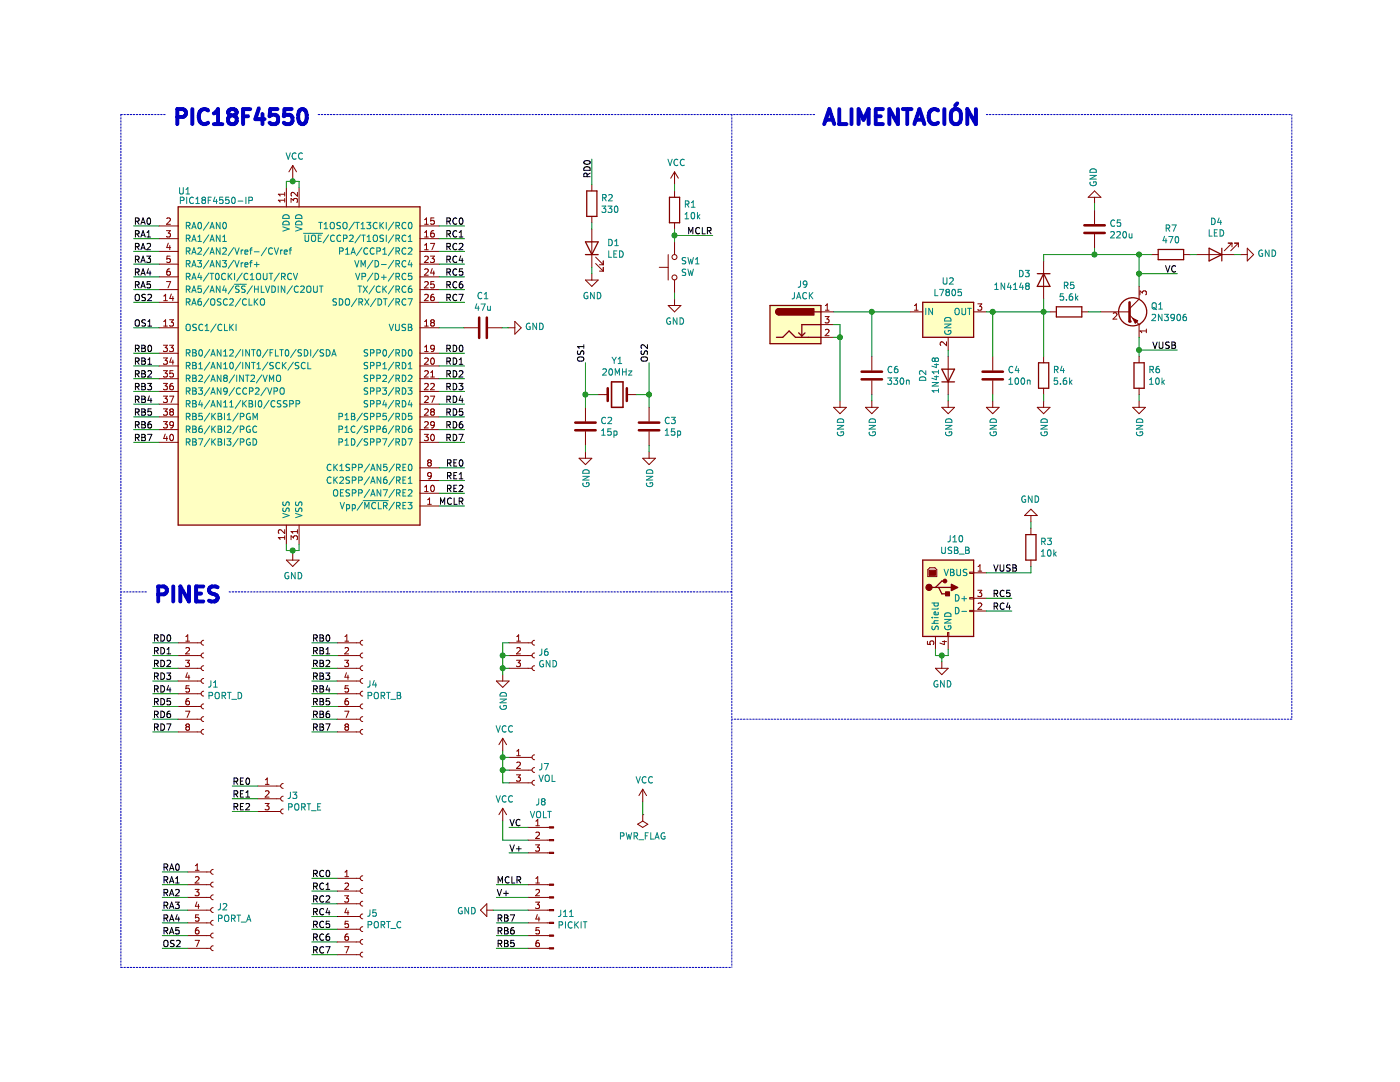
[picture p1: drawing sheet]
EESchema Schematic File Version 4
EELAYER 30 0
EELAYER END
$Descr USLetter 11000 8500
encoding utf-8
Sheet 1 1
Title "PIC 18F4550"
Date "2021-03-28"
Rev ""
Comp "CRCL"
Comment1 "Programador para el PIC 18F4550"
Comment2 ""
Comment3 ""
Comment4 ""
$EndDescr
Text Label 3650 3975 2    50   ~ 0
MCLR
Text Label 3650 3875 2    50   ~ 0
RE2
Text Label 3650 3775 2    50   ~ 0
RE1
Text Label 3650 3675 2    50   ~ 0
RE0
Text Label 3650 3475 2    50   ~ 0
RD7
Text Label 3650 3375 2    50   ~ 0
RD6
Text Label 3650 3275 2    50   ~ 0
RD5
Text Label 3650 3175 2    50   ~ 0
RD4
Text Label 3650 3075 2    50   ~ 0
RD3
Text Label 3650 2975 2    50   ~ 0
RD2
Text Label 3650 2875 2    50   ~ 0
RD1
Text Label 3650 2775 2    50   ~ 0
RD0
Text Label 3650 2375 2    50   ~ 0
RC7
Text Label 3650 2275 2    50   ~ 0
RC6
Text Label 3650 2175 2    50   ~ 0
RC5
Text Label 3650 2075 2    50   ~ 0
RC4
Text Label 3650 1975 2    50   ~ 0
RC2
Text Label 3650 1875 2    50   ~ 0
RC1
Text Label 3650 1775 2    50   ~ 0
RC0
Wire Wire Line
	3450 3975 3650 3975
Wire Wire Line
	3450 3875 3650 3875
Wire Wire Line
	3450 3775 3650 3775
Wire Wire Line
	3450 3675 3650 3675
Wire Wire Line
	3450 3475 3650 3475
Wire Wire Line
	3450 3375 3650 3375
Wire Wire Line
	3450 3175 3650 3175
Wire Wire Line
	3450 3275 3650 3275
Wire Wire Line
	3450 3075 3650 3075
Wire Wire Line
	3450 2975 3650 2975
Wire Wire Line
	3450 2875 3650 2875
Wire Wire Line
	3450 2775 3650 2775
Wire Wire Line
	3450 1875 3650 1875
Wire Wire Line
	3450 1975 3650 1975
Wire Wire Line
	3450 2075 3650 2075
Wire Wire Line
	3450 2175 3650 2175
Wire Wire Line
	3450 2275 3650 2275
Wire Wire Line
	3450 2375 3650 2375
Wire Wire Line
	3450 1775 3650 1775
$Comp
L MCU_Microchip_PIC18:PIC18F4550-IP U1
U 1 1
P 2350 2875
F 0 "U1" H 1450 4250 50  0000 C CNN
F 1 "PIC18F4550-IP" H 1700 4175 50  0000 C CNN
F 2 "Package_DIP:DIP-40_W15.24mm" H 2350 3075 50  0001 C CIN
F 3 "http://ww1.microchip.com/downloads/en/DeviceDoc/39760d.pdf" H 2350 2625 50  0001 C CNN
	1    2350 2875
	1    0    0    -1  
$EndComp
Wire Wire Line
	1050 1875 1250 1875
Text Label 1050 1875 0    50   ~ 0
RA1
Wire Wire Line
	1050 1775 1250 1775
Text Label 1050 1775 0    50   ~ 0
RA0
Wire Wire Line
	1050 2075 1250 2075
Text Label 1050 2075 0    50   ~ 0
RA3
Wire Wire Line
	1050 1975 1250 1975
Text Label 1050 1975 0    50   ~ 0
RA2
Wire Wire Line
	1050 2275 1250 2275
Text Label 1050 2275 0    50   ~ 0
RA5
Wire Wire Line
	1050 2175 1250 2175
Text Label 1050 2175 0    50   ~ 0
RA4
Wire Wire Line
	1050 2375 1250 2375
Text Label 1050 2375 0    50   ~ 0
OS2
Wire Wire Line
	1050 2575 1250 2575
Text Label 1050 2575 0    50   ~ 0
OS1
Wire Wire Line
	1050 2875 1250 2875
Text Label 1050 2875 0    50   ~ 0
RB1
Wire Wire Line
	1050 2775 1250 2775
Text Label 1050 2775 0    50   ~ 0
RB0
Wire Wire Line
	1050 3075 1250 3075
Text Label 1050 3075 0    50   ~ 0
RB3
Wire Wire Line
	1050 2975 1250 2975
Text Label 1050 2975 0    50   ~ 0
RB2
Wire Wire Line
	1050 3275 1250 3275
Text Label 1050 3275 0    50   ~ 0
RB5
Wire Wire Line
	1050 3175 1250 3175
Text Label 1050 3175 0    50   ~ 0
RB4
Wire Wire Line
	1050 3375 1250 3375
Text Label 1050 3375 0    50   ~ 0
RB6
Wire Wire Line
	1050 3475 1250 3475
Text Label 1050 3475 0    50   ~ 0
RB7
Wire Wire Line
	2250 1475 2250 1425
Wire Wire Line
	2250 1425 2300 1425
Wire Wire Line
	2350 1425 2350 1475
Wire Wire Line
	2250 4275 2250 4325
Wire Wire Line
	2250 4325 2300 4325
Wire Wire Line
	2350 4325 2350 4275
$Comp
L power:VCC #PWR0101
U 1 1
P 2300 1400
F 0 "#PWR0101" H 2300 1250 50  0001 C CNN
F 1 "VCC" H 2315 1573 50  0000 C CNN
F 2 "" H 2300 1400 50  0001 C CNN
F 3 "" H 2300 1400 50  0001 C CNN
	1    2300 1400
	1    0    0    -1  
$EndComp
$Comp
L power:GND #PWR0102
U 1 1
P 2300 4350
F 0 "#PWR0102" H 2300 4100 50  0001 C CNN
F 1 "GND" H 2305 4177 50  0000 C CNN
F 2 "" H 2300 4350 50  0001 C CNN
F 3 "" H 2300 4350 50  0001 C CNN
	1    2300 4350
	1    0    0    -1  
$EndComp
Wire Wire Line
	2300 4350 2300 4325
Connection ~ 2300 4325
Wire Wire Line
	2300 4325 2350 4325
Wire Wire Line
	2300 1400 2300 1425
Connection ~ 2300 1425
Wire Wire Line
	2300 1425 2350 1425
$Comp
L Connector:Conn_01x08_Female J1
U 1 1
P 1600 5350
F 0 "J1" H 1628 5326 50  0000 L CNN
F 1 "PORT_D" H 1628 5235 50  0000 L CNN
F 2 "Connector_PinSocket_2.54mm:PinSocket_1x08_P2.54mm_Vertical" H 1600 5350 50  0001 C CNN
F 3 "~" H 1600 5350 50  0001 C CNN
	1    1600 5350
	1    0    0    -1  
$EndComp
$Comp
L Connector:Conn_01x07_Female J2
U 1 1
P 1675 7150
F 0 "J2" H 1703 7176 50  0000 L CNN
F 1 "PORT_A" H 1703 7085 50  0000 L CNN
F 2 "Connector_PinSocket_2.54mm:PinSocket_1x07_P2.54mm_Vertical" H 1675 7150 50  0001 C CNN
F 3 "~" H 1675 7150 50  0001 C CNN
	1    1675 7150
	1    0    0    -1  
$EndComp
$Comp
L Connector:Conn_01x08_Female J4
U 1 1
P 2850 5350
F 0 "J4" H 2878 5326 50  0000 L CNN
F 1 "PORT_B" H 2878 5235 50  0000 L CNN
F 2 "Connector_PinSocket_2.54mm:PinSocket_1x08_P2.54mm_Vertical" H 2850 5350 50  0001 C CNN
F 3 "~" H 2850 5350 50  0001 C CNN
	1    2850 5350
	1    0    0    -1  
$EndComp
$Comp
L Connector:Conn_01x03_Female J3
U 1 1
P 2225 6275
F 0 "J3" H 2253 6301 50  0000 L CNN
F 1 "PORT_E" H 2253 6210 50  0000 L CNN
F 2 "Connector_PinSocket_2.54mm:PinSocket_1x03_P2.54mm_Vertical" H 2225 6275 50  0001 C CNN
F 3 "~" H 2225 6275 50  0001 C CNN
	1    2225 6275
	1    0    0    -1  
$EndComp
Text Label 1200 5750 0    50   ~ 0
RD7
Text Label 1200 5650 0    50   ~ 0
RD6
Text Label 1200 5550 0    50   ~ 0
RD5
Text Label 1200 5450 0    50   ~ 0
RD4
Text Label 1200 5350 0    50   ~ 0
RD3
Text Label 1200 5250 0    50   ~ 0
RD2
Text Label 1200 5150 0    50   ~ 0
RD1
Wire Wire Line
	1400 5750 1200 5750
Wire Wire Line
	1400 5650 1200 5650
Wire Wire Line
	1400 5450 1200 5450
Wire Wire Line
	1400 5550 1200 5550
Wire Wire Line
	1400 5350 1200 5350
Wire Wire Line
	1400 5250 1200 5250
Wire Wire Line
	1400 5150 1200 5150
Wire Wire Line
	1400 5050 1200 5050
Text Label 1200 5050 0    50   ~ 0
RD0
Wire Wire Line
	2450 5150 2650 5150
Text Label 2450 5150 0    50   ~ 0
RB1
Wire Wire Line
	2450 5050 2650 5050
Text Label 2450 5050 0    50   ~ 0
RB0
Wire Wire Line
	2450 5350 2650 5350
Text Label 2450 5350 0    50   ~ 0
RB3
Wire Wire Line
	2450 5250 2650 5250
Text Label 2450 5250 0    50   ~ 0
RB2
Wire Wire Line
	2450 5550 2650 5550
Text Label 2450 5550 0    50   ~ 0
RB5
Wire Wire Line
	2450 5450 2650 5450
Text Label 2450 5450 0    50   ~ 0
RB4
Wire Wire Line
	2450 5650 2650 5650
Text Label 2450 5650 0    50   ~ 0
RB6
Wire Wire Line
	2450 5750 2650 5750
Text Label 2450 5750 0    50   ~ 0
RB7
Text Label 1825 6375 0    50   ~ 0
RE2
Text Label 1825 6275 0    50   ~ 0
RE1
Text Label 1825 6175 0    50   ~ 0
RE0
Wire Wire Line
	2025 6375 1825 6375
Wire Wire Line
	2025 6275 1825 6275
Wire Wire Line
	2025 6175 1825 6175
Wire Wire Line
	2650 6900 2450 6900
Wire Wire Line
	2650 7500 2450 7500
Wire Wire Line
	2650 7400 2450 7400
Wire Wire Line
	2650 7300 2450 7300
Wire Wire Line
	2650 7200 2450 7200
Wire Wire Line
	2650 7100 2450 7100
Wire Wire Line
	2650 7000 2450 7000
Text Label 2450 6900 0    50   ~ 0
RC0
Text Label 2450 7000 0    50   ~ 0
RC1
Text Label 2450 7100 0    50   ~ 0
RC2
Text Label 2450 7200 0    50   ~ 0
RC4
Text Label 2450 7300 0    50   ~ 0
RC5
Text Label 2450 7400 0    50   ~ 0
RC6
Text Label 2450 7500 0    50   ~ 0
RC7
$Comp
L Connector:Conn_01x07_Female J5
U 1 1
P 2850 7200
F 0 "J5" H 2878 7226 50  0000 L CNN
F 1 "PORT_C" H 2878 7135 50  0000 L CNN
F 2 "Connector_PinSocket_2.54mm:PinSocket_1x07_P2.54mm_Vertical" H 2850 7200 50  0001 C CNN
F 3 "~" H 2850 7200 50  0001 C CNN
	1    2850 7200
	1    0    0    -1  
$EndComp
Wire Wire Line
	1275 6950 1475 6950
Text Label 1275 6950 0    50   ~ 0
RA1
Wire Wire Line
	1275 6850 1475 6850
Text Label 1275 6850 0    50   ~ 0
RA0
Wire Wire Line
	1275 7150 1475 7150
Text Label 1275 7150 0    50   ~ 0
RA3
Wire Wire Line
	1275 7050 1475 7050
Text Label 1275 7050 0    50   ~ 0
RA2
Wire Wire Line
	1275 7350 1475 7350
Text Label 1275 7350 0    50   ~ 0
RA5
Wire Wire Line
	1275 7250 1475 7250
Text Label 1275 7250 0    50   ~ 0
RA4
Wire Wire Line
	1275 7450 1475 7450
Text Label 1275 7450 0    50   ~ 0
OS2
$Comp
L Device:R R1
U 1 1
P 5300 1650
F 0 "R1" H 5370 1696 50  0000 L CNN
F 1 "10k" H 5370 1605 50  0000 L CNN
F 2 "Resistor_THT:R_Axial_DIN0207_L6.3mm_D2.5mm_P7.62mm_Horizontal" V 5230 1650 50  0001 C CNN
F 3 "~" H 5300 1650 50  0001 C CNN
	1    5300 1650
	1    0    0    -1  
$EndComp
$Comp
L Device:Crystal Y1
U 1 1
P 4850 3100
F 0 "Y1" H 4850 3368 50  0000 C CNN
F 1 "20MHz" H 4850 3277 50  0000 C CNN
F 2 "Crystal:Crystal_HC50_Vertical" H 4850 3100 50  0001 C CNN
F 3 "~" H 4850 3100 50  0001 C CNN
	1    4850 3100
	1    0    0    -1  
$EndComp
$Comp
L Connector:USB_B J10
U 1 1
P 7450 4700
F 0 "J10" H 7507 5167 50  0000 C CNN
F 1 "USB_B" H 7507 5076 50  0000 C CNN
F 2 "Connector_USB:USB_B_OST_USB-B1HSxx_Horizontal" H 7600 4650 50  0001 C CNN
F 3 " ~" H 7600 4650 50  0001 C CNN
	1    7450 4700
	1    0    0    -1  
$EndComp
$Comp
L Transistor_BJT:2N3906 Q1
U 1 1
P 8850 2450
F 0 "Q1" H 9040 2496 50  0000 L CNN
F 1 "2N3906" H 9040 2405 50  0000 L CNN
F 2 "Package_TO_SOT_THT:TO-92_Inline" H 9050 2375 50  0001 L CIN
F 3 "https://www.onsemi.com/pub/Collateral/2N3906-D.PDF" H 8850 2450 50  0001 L CNN
	1    8850 2450
	1    0    0    -1  
$EndComp
$Comp
L Regulator_Linear:L7805 U2
U 1 1
P 7450 2450
F 0 "U2" H 7450 2692 50  0000 C CNN
F 1 "L7805" H 7450 2601 50  0000 C CNN
F 2 "Package_TO_SOT_THT:TO-220-3_Vertical" H 7475 2300 50  0001 L CIN
F 3 "http://www.st.com/content/ccc/resource/technical/document/datasheet/41/4f/b3/b0/12/d4/47/88/CD00000444.pdf/files/CD00000444.pdf/jcr:content/translations/en.CD00000444.pdf" H 7450 2400 50  0001 C CNN
	1    7450 2450
	1    0    0    -1  
$EndComp
$Comp
L Device:LED D1
U 1 1
P 4650 1950
F 0 "D1" V 4689 1832 50  0000 R CNN
F 1 "LED" V 4598 1832 50  0000 R CNN
F 2 "LED_THT:LED_D5.0mm" H 4650 1950 50  0001 C CNN
F 3 "~" H 4650 1950 50  0001 C CNN
	1    4650 1950
	0    -1   -1   0   
$EndComp
$Comp
L Diode:1N4148 D2
U 1 1
P 7450 2950
F 0 "D2" H 7500 3150 50  0000 R CNN
F 1 "1N4148" H 7600 3050 50  0000 R CNN
F 2 "Diode_THT:D_DO-35_SOD27_P7.62mm_Horizontal" H 7450 2775 50  0001 C CNN
F 3 "https://assets.nexperia.com/documents/data-sheet/1N4148_1N4448.pdf" H 7450 2950 50  0001 C CNN
	1    7450 2950
	0    -1   -1   0   
$EndComp
$Comp
L Switch:SW_Push SW1
U 1 1
P 5300 2100
F 0 "SW1" V 5346 2052 50  0000 R CNN
F 1 "SW" V 5255 2052 50  0000 R CNN
F 2 "Button_Switch_THT:SW_PUSH_6mm" H 5300 2300 50  0001 C CNN
F 3 "~" H 5300 2300 50  0001 C CNN
	1    5300 2100
	0    -1   -1   0   
$EndComp
Text Label 5600 1850 2    50   ~ 0
MCLR
$Comp
L power:GND #PWR0103
U 1 1
P 5300 2350
F 0 "#PWR0103" H 5300 2100 50  0001 C CNN
F 1 "GND" H 5305 2177 50  0000 C CNN
F 2 "" H 5300 2350 50  0001 C CNN
F 3 "" H 5300 2350 50  0001 C CNN
	1    5300 2350
	1    0    0    -1  
$EndComp
$Comp
L Device:C C1
U 1 1
P 3795 2575
F 0 "C1" V 3543 2575 50  0000 C CNN
F 1 "47u" V 3634 2575 50  0000 C CNN
F 2 "Capacitor_THT:CP_Radial_D6.3mm_P2.50mm" H 3833 2425 50  0001 C CNN
F 3 "~" H 3795 2575 50  0001 C CNN
	1    3795 2575
	0    1    1    0   
$EndComp
$Comp
L power:GND #PWR0104
U 1 1
P 3995 2575
F 0 "#PWR0104" H 3995 2325 50  0001 C CNN
F 1 "GND" V 4000 2447 50  0000 R CNN
F 2 "" H 3995 2575 50  0001 C CNN
F 3 "" H 3995 2575 50  0001 C CNN
	1    3995 2575
	0    -1   -1   0   
$EndComp
Wire Wire Line
	3995 2575 3945 2575
$Comp
L Device:C C2
U 1 1
P 4600 3350
F 0 "C2" H 4715 3396 50  0000 L CNN
F 1 "15p" H 4715 3305 50  0000 L CNN
F 2 "Capacitor_THT:C_Disc_D3.8mm_W2.6mm_P2.50mm" H 4638 3200 50  0001 C CNN
F 3 "~" H 4600 3350 50  0001 C CNN
	1    4600 3350
	1    0    0    -1  
$EndComp
$Comp
L Device:C C3
U 1 1
P 5100 3350
F 0 "C3" H 5215 3396 50  0000 L CNN
F 1 "15p" H 5215 3305 50  0000 L CNN
F 2 "Capacitor_THT:C_Disc_D3.8mm_W2.6mm_P2.50mm" H 5138 3200 50  0001 C CNN
F 3 "~" H 5100 3350 50  0001 C CNN
	1    5100 3350
	1    0    0    -1  
$EndComp
Wire Wire Line
	5300 1900 5300 1850
Wire Wire Line
	5300 2300 5300 2350
Wire Wire Line
	5600 1850 5300 1850
Connection ~ 5300 1850
Wire Wire Line
	5300 1850 5300 1800
$Comp
L Device:R R2
U 1 1
P 4650 1600
F 0 "R2" H 4720 1646 50  0000 L CNN
F 1 "330" H 4720 1555 50  0000 L CNN
F 2 "Resistor_THT:R_Axial_DIN0207_L6.3mm_D2.5mm_P7.62mm_Horizontal" V 4580 1600 50  0001 C CNN
F 3 "~" H 4650 1600 50  0001 C CNN
	1    4650 1600
	1    0    0    -1  
$EndComp
$Comp
L power:GND #PWR0105
U 1 1
P 4650 2150
F 0 "#PWR0105" H 4650 1900 50  0001 C CNN
F 1 "GND" H 4655 1977 50  0000 C CNN
F 2 "" H 4650 2150 50  0001 C CNN
F 3 "" H 4650 2150 50  0001 C CNN
	1    4650 2150
	1    0    0    -1  
$EndComp
Wire Wire Line
	4650 2100 4650 2150
Wire Wire Line
	4650 1750 4650 1800
Wire Wire Line
	7350 5100 7350 5150
Wire Wire Line
	7350 5150 7400 5150
Wire Wire Line
	7450 5150 7450 5100
$Comp
L power:GND #PWR0106
U 1 1
P 7400 5200
F 0 "#PWR0106" H 7400 4950 50  0001 C CNN
F 1 "GND" H 7405 5027 50  0000 C CNN
F 2 "" H 7400 5200 50  0001 C CNN
F 3 "" H 7400 5200 50  0001 C CNN
	1    7400 5200
	1    0    0    -1  
$EndComp
Wire Wire Line
	7400 5200 7400 5150
Connection ~ 7400 5150
Wire Wire Line
	7400 5150 7450 5150
Text Label 7950 4700 2    50   ~ 0
RC5
Text Label 7950 4800 2    50   ~ 0
RC4
Wire Wire Line
	7750 4700 7950 4700
Wire Wire Line
	7750 4800 7950 4800
$Comp
L Device:R R3
U 1 1
P 8100 4300
F 0 "R3" H 8170 4346 50  0000 L CNN
F 1 "10k" H 8170 4255 50  0000 L CNN
F 2 "Resistor_THT:R_Axial_DIN0207_L6.3mm_D2.5mm_P7.62mm_Horizontal" V 8030 4300 50  0001 C CNN
F 3 "~" H 8100 4300 50  0001 C CNN
	1    8100 4300
	1    0    0    -1  
$EndComp
$Comp
L power:GND #PWR0107
U 1 1
P 8100 4100
F 0 "#PWR0107" H 8100 3850 50  0001 C CNN
F 1 "GND" H 8105 3927 50  0000 C CNN
F 2 "" H 8100 4100 50  0001 C CNN
F 3 "" H 8100 4100 50  0001 C CNN
	1    8100 4100
	-1   0    0    1   
$EndComp
Wire Wire Line
	8100 4100 8100 4150
Text Label 3900 6950 0    50   ~ 0
MCLR
Wire Wire Line
	3900 6950 4150 6950
Wire Wire Line
	4150 7050 3900 7050
$Comp
L power:GND #PWR0108
U 1 1
P 3875 7150
F 0 "#PWR0108" H 3875 6900 50  0001 C CNN
F 1 "GND" V 3880 7022 50  0000 R CNN
F 2 "" H 3875 7150 50  0001 C CNN
F 3 "" H 3875 7150 50  0001 C CNN
	1    3875 7150
	0    1    1    0   
$EndComp
Wire Wire Line
	3875 7150 4150 7150
$Comp
L power:GND #PWR0109
U 1 1
P 4600 3550
F 0 "#PWR0109" H 4600 3300 50  0001 C CNN
F 1 "GND" V 4605 3422 50  0000 R CNN
F 2 "" H 4600 3550 50  0001 C CNN
F 3 "" H 4600 3550 50  0001 C CNN
	1    4600 3550
	1    0    0    -1  
$EndComp
$Comp
L power:GND #PWR0110
U 1 1
P 5100 3550
F 0 "#PWR0110" H 5100 3300 50  0001 C CNN
F 1 "GND" V 5105 3422 50  0000 R CNN
F 2 "" H 5100 3550 50  0001 C CNN
F 3 "" H 5100 3550 50  0001 C CNN
	1    5100 3550
	1    0    0    -1  
$EndComp
Wire Wire Line
	4600 3500 4600 3550
Wire Wire Line
	5100 3500 5100 3550
Wire Wire Line
	4600 3200 4600 3100
Wire Wire Line
	4600 3100 4700 3100
Wire Wire Line
	5000 3100 5100 3100
Wire Wire Line
	5100 3100 5100 3200
Text Label 4600 2850 1    50   ~ 0
OS1
Text Label 5100 2850 1    50   ~ 0
OS2
Wire Wire Line
	4600 2850 4600 3100
Connection ~ 4600 3100
Wire Wire Line
	5100 2850 5100 3100
Connection ~ 5100 3100
Wire Wire Line
	3450 2575 3645 2575
$Comp
L power:GND #PWR0111
U 1 1
P 7450 3150
F 0 "#PWR0111" H 7450 2900 50  0001 C CNN
F 1 "GND" V 7455 3022 50  0000 R CNN
F 2 "" H 7450 3150 50  0001 C CNN
F 3 "" H 7450 3150 50  0001 C CNN
	1    7450 3150
	1    0    0    -1  
$EndComp
$Comp
L Device:C C4
U 1 1
P 7800 2950
F 0 "C4" H 7915 2996 50  0000 L CNN
F 1 "100n" H 7915 2905 50  0000 L CNN
F 2 "Capacitor_THT:C_Disc_D3.8mm_W2.6mm_P2.50mm" H 7838 2800 50  0001 C CNN
F 3 "~" H 7800 2950 50  0001 C CNN
	1    7800 2950
	1    0    0    -1  
$EndComp
$Comp
L Device:R R4
U 1 1
P 8200 2950
F 0 "R4" H 8270 2996 50  0000 L CNN
F 1 "5.6k" H 8270 2905 50  0000 L CNN
F 2 "Resistor_THT:R_Axial_DIN0207_L6.3mm_D2.5mm_P7.62mm_Horizontal" V 8130 2950 50  0001 C CNN
F 3 "~" H 8200 2950 50  0001 C CNN
	1    8200 2950
	1    0    0    -1  
$EndComp
$Comp
L Device:R R5
U 1 1
P 8400 2450
F 0 "R5" V 8193 2450 50  0000 C CNN
F 1 "5.6k" V 8284 2450 50  0000 C CNN
F 2 "Resistor_THT:R_Axial_DIN0207_L6.3mm_D2.5mm_P7.62mm_Horizontal" V 8330 2450 50  0001 C CNN
F 3 "~" H 8400 2450 50  0001 C CNN
	1    8400 2450
	0    1    1    0   
$EndComp
$Comp
L Device:R R6
U 1 1
P 8950 2950
F 0 "R6" H 9020 2996 50  0000 L CNN
F 1 "10k" H 9020 2905 50  0000 L CNN
F 2 "Resistor_THT:R_Axial_DIN0207_L6.3mm_D2.5mm_P7.62mm_Horizontal" V 8880 2950 50  0001 C CNN
F 3 "~" H 8950 2950 50  0001 C CNN
	1    8950 2950
	1    0    0    -1  
$EndComp
$Comp
L power:GND #PWR0112
U 1 1
P 8200 3150
F 0 "#PWR0112" H 8200 2900 50  0001 C CNN
F 1 "GND" V 8205 3022 50  0000 R CNN
F 2 "" H 8200 3150 50  0001 C CNN
F 3 "" H 8200 3150 50  0001 C CNN
	1    8200 3150
	1    0    0    -1  
$EndComp
Wire Wire Line
	7450 2750 7450 2800
Wire Wire Line
	7450 3100 7450 3150
$Comp
L power:GND #PWR0113
U 1 1
P 7800 3150
F 0 "#PWR0113" H 7800 2900 50  0001 C CNN
F 1 "GND" V 7805 3022 50  0000 R CNN
F 2 "" H 7800 3150 50  0001 C CNN
F 3 "" H 7800 3150 50  0001 C CNN
	1    7800 3150
	1    0    0    -1  
$EndComp
Wire Wire Line
	7750 2450 7800 2450
Wire Wire Line
	7800 2450 7800 2800
Wire Wire Line
	7800 3100 7800 3150
$Comp
L Diode:1N4148 D3
U 1 1
P 8200 2200
F 0 "D3" V 8150 2100 50  0000 R CNN
F 1 "1N4148" V 8250 2100 50  0000 R CNN
F 2 "Diode_THT:D_DO-35_SOD27_P7.62mm_Horizontal" H 8200 2025 50  0001 C CNN
F 3 "https://assets.nexperia.com/documents/data-sheet/1N4148_1N4448.pdf" H 8200 2200 50  0001 C CNN
	1    8200 2200
	0    1    1    0   
$EndComp
Wire Wire Line
	7800 2450 8200 2450
Wire Wire Line
	8200 2450 8200 2800
Connection ~ 7800 2450
Wire Wire Line
	8200 2350 8200 2450
Connection ~ 8200 2450
Wire Wire Line
	8250 2450 8200 2450
Wire Wire Line
	8550 2450 8650 2450
$Comp
L power:GND #PWR0114
U 1 1
P 8950 3150
F 0 "#PWR0114" H 8950 2900 50  0001 C CNN
F 1 "GND" V 8955 3022 50  0000 R CNN
F 2 "" H 8950 3150 50  0001 C CNN
F 3 "" H 8950 3150 50  0001 C CNN
	1    8950 3150
	1    0    0    -1  
$EndComp
Wire Wire Line
	8950 2650 8950 2750
Wire Wire Line
	8950 3100 8950 3150
Wire Wire Line
	8200 3100 8200 3150
Wire Wire Line
	8200 2050 8200 2000
Wire Wire Line
	8200 2000 8600 2000
Wire Wire Line
	8950 2000 8950 2150
$Comp
L Device:C C5
U 1 1
P 8600 1800
F 0 "C5" H 8715 1846 50  0000 L CNN
F 1 "220u" H 8715 1755 50  0000 L CNN
F 2 "Capacitor_THT:CP_Radial_D10.0mm_P2.50mm" H 8638 1650 50  0001 C CNN
F 3 "~" H 8600 1800 50  0001 C CNN
	1    8600 1800
	1    0    0    -1  
$EndComp
Wire Wire Line
	8600 1950 8600 2000
Connection ~ 8600 2000
Wire Wire Line
	8600 2000 8950 2000
$Comp
L power:GND #PWR0115
U 1 1
P 8600 1600
F 0 "#PWR0115" H 8600 1350 50  0001 C CNN
F 1 "GND" V 8605 1472 50  0000 R CNN
F 2 "" H 8600 1600 50  0001 C CNN
F 3 "" H 8600 1600 50  0001 C CNN
	1    8600 1600
	-1   0    0    1   
$EndComp
Wire Wire Line
	8600 1600 8600 1650
$Comp
L Device:R R7
U 1 1
P 9200 2000
F 0 "R7" V 8993 2000 50  0000 C CNN
F 1 "470" V 9084 2000 50  0000 C CNN
F 2 "Resistor_THT:R_Axial_DIN0207_L6.3mm_D2.5mm_P7.62mm_Horizontal" V 9130 2000 50  0001 C CNN
F 3 "~" H 9200 2000 50  0001 C CNN
	1    9200 2000
	0    1    1    0   
$EndComp
$Comp
L Device:LED D4
U 1 1
P 9550 2000
F 0 "D4" H 9543 1745 50  0000 C CNN
F 1 "LED" H 9543 1836 50  0000 C CNN
F 2 "LED_THT:LED_D5.0mm" H 9550 2000 50  0001 C CNN
F 3 "~" H 9550 2000 50  0001 C CNN
	1    9550 2000
	-1   0    0    1   
$EndComp
$Comp
L power:GND #PWR0116
U 1 1
P 9750 2000
F 0 "#PWR0116" H 9750 1750 50  0001 C CNN
F 1 "GND" V 9755 1872 50  0000 R CNN
F 2 "" H 9750 2000 50  0001 C CNN
F 3 "" H 9750 2000 50  0001 C CNN
	1    9750 2000
	0    -1   -1   0   
$EndComp
Wire Wire Line
	9750 2000 9700 2000
Wire Wire Line
	9400 2000 9350 2000
Wire Wire Line
	9050 2000 8950 2000
Connection ~ 8950 2000
Text Label 9250 2750 2    50   ~ 0
VUSB
Wire Wire Line
	9250 2750 8950 2750
Connection ~ 8950 2750
Wire Wire Line
	8950 2750 8950 2800
$Comp
L Connector:Conn_01x03_Female J6
U 1 1
P 4200 5150
F 0 "J6" H 4228 5176 50  0000 L CNN
F 1 "GND" H 4228 5085 50  0000 L CNN
F 2 "Connector_PinSocket_2.54mm:PinSocket_1x03_P2.54mm_Vertical" H 4200 5150 50  0001 C CNN
F 3 "~" H 4200 5150 50  0001 C CNN
	1    4200 5150
	1    0    0    -1  
$EndComp
$Comp
L Connector:Conn_01x03_Female J7
U 1 1
P 4200 6050
F 0 "J7" H 4228 6076 50  0000 L CNN
F 1 "VOL" H 4228 5985 50  0000 L CNN
F 2 "Connector_PinSocket_2.54mm:PinSocket_1x03_P2.54mm_Vertical" H 4200 6050 50  0001 C CNN
F 3 "~" H 4200 6050 50  0001 C CNN
	1    4200 6050
	1    0    0    -1  
$EndComp
$Comp
L power:VCC #PWR0117
U 1 1
P 3950 5900
F 0 "#PWR0117" H 3950 5750 50  0001 C CNN
F 1 "VCC" H 3965 6073 50  0000 C CNN
F 2 "" H 3950 5900 50  0001 C CNN
F 3 "" H 3950 5900 50  0001 C CNN
	1    3950 5900
	1    0    0    -1  
$EndComp
$Comp
L power:GND #PWR0118
U 1 1
P 3950 5300
F 0 "#PWR0118" H 3950 5050 50  0001 C CNN
F 1 "GND" V 3955 5172 50  0000 R CNN
F 2 "" H 3950 5300 50  0001 C CNN
F 3 "" H 3950 5300 50  0001 C CNN
	1    3950 5300
	1    0    0    -1  
$EndComp
Wire Wire Line
	4000 5050 3950 5050
Wire Wire Line
	3950 5050 3950 5150
Wire Wire Line
	4000 5250 3950 5250
Connection ~ 3950 5250
Wire Wire Line
	3950 5250 3950 5300
Wire Wire Line
	4000 5150 3950 5150
Connection ~ 3950 5150
Wire Wire Line
	3950 5150 3950 5250
Wire Wire Line
	3950 5900 3950 5950
Wire Wire Line
	3950 6150 4000 6150
Wire Wire Line
	4000 6050 3950 6050
Connection ~ 3950 6050
Wire Wire Line
	3950 6050 3950 6150
Wire Wire Line
	4000 5950 3950 5950
Connection ~ 3950 5950
Wire Wire Line
	3950 5950 3950 6050
$Comp
L power:VCC #PWR0119
U 1 1
P 3950 6450
F 0 "#PWR0119" H 3950 6300 50  0001 C CNN
F 1 "VCC" H 3965 6623 50  0000 C CNN
F 2 "" H 3950 6450 50  0001 C CNN
F 3 "" H 3950 6450 50  0001 C CNN
	1    3950 6450
	1    0    0    -1  
$EndComp
$Comp
L Connector:Conn_01x03_Male J8
U 1 1
P 4350 6600
F 0 "J8" H 4450 6900 50  0000 C CNN
F 1 "VOLT" H 4450 6800 50  0000 C CNN
F 2 "Connector_PinHeader_2.54mm:PinHeader_1x03_P2.54mm_Vertical" H 4350 6600 50  0001 C CNN
F 3 "~" H 4350 6600 50  0001 C CNN
	1    4350 6600
	-1   0    0    -1  
$EndComp
Text Label 4000 6500 0    50   ~ 0
VC
Text Label 4000 6700 0    50   ~ 0
V+
Wire Wire Line
	4000 6500 4150 6500
Wire Wire Line
	4000 6700 4150 6700
Wire Wire Line
	4150 6600 3950 6600
Wire Wire Line
	3950 6600 3950 6450
Text Label 3900 7050 0    50   ~ 0
V+
$Comp
L power:VCC #PWR0120
U 1 1
P 5300 1450
F 0 "#PWR0120" H 5300 1300 50  0001 C CNN
F 1 "VCC" H 5315 1623 50  0000 C CNN
F 2 "" H 5300 1450 50  0001 C CNN
F 3 "" H 5300 1450 50  0001 C CNN
	1    5300 1450
	1    0    0    -1  
$EndComp
Wire Wire Line
	5300 1450 5300 1500
Text Label 4650 1250 3    50   ~ 0
RD0
Wire Wire Line
	4650 1250 4650 1450
Text Label 9250 2150 2    50   ~ 0
VC
Wire Wire Line
	9250 2150 8950 2150
Connection ~ 8950 2150
Wire Wire Line
	8950 2150 8950 2250
$Comp
L Connector:Barrel_Jack_Switch J9
U 1 1
P 6250 2550
F 0 "J9" H 6307 2867 50  0000 C CNN
F 1 "JACK" H 6307 2776 50  0000 C CNN
F 2 "Connector_BarrelJack:BarrelJack_Horizontal" H 6300 2510 50  0001 C CNN
F 3 "~" H 6300 2510 50  0001 C CNN
	1    6250 2550
	1    0    0    -1  
$EndComp
$Comp
L power:GND #PWR0121
U 1 1
P 6600 3150
F 0 "#PWR0121" H 6600 2900 50  0001 C CNN
F 1 "GND" V 6605 3022 50  0000 R CNN
F 2 "" H 6600 3150 50  0001 C CNN
F 3 "" H 6600 3150 50  0001 C CNN
	1    6600 3150
	1    0    0    -1  
$EndComp
Wire Wire Line
	6550 2550 6600 2550
Wire Wire Line
	6600 2550 6600 2650
Wire Wire Line
	6550 2650 6600 2650
Connection ~ 6600 2650
Wire Wire Line
	6600 2650 6600 3150
Text Label 8000 4500 2    50   ~ 0
VUSB
Wire Wire Line
	8100 4450 8100 4500
Wire Wire Line
	7750 4500 8100 4500
Wire Wire Line
	5050 6300 5050 6400
$Comp
L power:PWR_FLAG #FLG0101
U 1 1
P 5050 6400
F 0 "#FLG0101" H 5050 6475 50  0001 C CNN
F 1 "PWR_FLAG" H 5050 6573 50  0000 C CNN
F 2 "" H 5050 6400 50  0001 C CNN
F 3 "~" H 5050 6400 50  0001 C CNN
	1    5050 6400
	-1   0    0    1   
$EndComp
$Comp
L power:VCC #PWR0122
U 1 1
P 5050 6300
F 0 "#PWR0122" H 5050 6150 50  0001 C CNN
F 1 "VCC" H 5065 6473 50  0000 C CNN
F 2 "" H 5050 6300 50  0001 C CNN
F 3 "" H 5050 6300 50  0001 C CNN
	1    5050 6300
	1    0    0    -1  
$EndComp
$Comp
L Connector:Conn_01x06_Male J11
U 1 1
P 4350 7150
F 0 "J11" H 4322 7124 50  0000 R CNN
F 1 "PICKIT" H 4322 7033 50  0000 R CNN
F 2 "Connector_PinHeader_2.54mm:PinHeader_1x06_P2.54mm_Vertical" H 4350 7150 50  0001 C CNN
F 3 "~" H 4350 7150 50  0001 C CNN
	1    4350 7150
	-1   0    0    -1  
$EndComp
Text Label 3900 7250 0    50   ~ 0
RB7
Wire Wire Line
	3900 7250 4150 7250
Text Label 3900 7350 0    50   ~ 0
RB6
Wire Wire Line
	3900 7350 4150 7350
Text Label 3900 7450 0    50   ~ 0
RB5
Wire Wire Line
	3900 7450 4150 7450
$Comp
L Device:C C6
U 1 1
P 6850 2950
F 0 "C6" H 6965 2996 50  0000 L CNN
F 1 "330n" H 6965 2905 50  0000 L CNN
F 2 "Capacitor_THT:C_Disc_D3.8mm_W2.6mm_P2.50mm" H 6888 2800 50  0001 C CNN
F 3 "~" H 6850 2950 50  0001 C CNN
	1    6850 2950
	1    0    0    -1  
$EndComp
$Comp
L power:GND #PWR0123
U 1 1
P 6850 3150
F 0 "#PWR0123" H 6850 2900 50  0001 C CNN
F 1 "GND" V 6855 3022 50  0000 R CNN
F 2 "" H 6850 3150 50  0001 C CNN
F 3 "" H 6850 3150 50  0001 C CNN
	1    6850 3150
	1    0    0    -1  
$EndComp
Wire Wire Line
	6850 2450 6850 2800
Wire Wire Line
	6850 3100 6850 3150
Wire Wire Line
	6550 2450 6850 2450
Connection ~ 6850 2450
Wire Wire Line
	6850 2450 7150 2450
Text Notes 1350 1000 0    118  ~ 24
PIC18F4550
Text Notes 1200 4750 0    118  ~ 24
PINES
Wire Notes Line
	1150 4650 950  4650
Wire Notes Line
	950  900  1300 900 
Wire Notes Line
	950  900  950  7600
Text Notes 6450 1000 0    118  ~ 24
ALIMENTACIÓN
Wire Notes Line
	1800 4650 5750 4650
Wire Notes Line
	950  7600 5750 7600
Wire Notes Line
	5750 900  5750 7600
Wire Notes Line
	2500 900  6400 900 
Wire Notes Line
	7750 900  10150 900 
Wire Notes Line
	10150 5650 5750 5650
Wire Notes Line
	10150 900  10150 5650
$EndSCHEMATC
